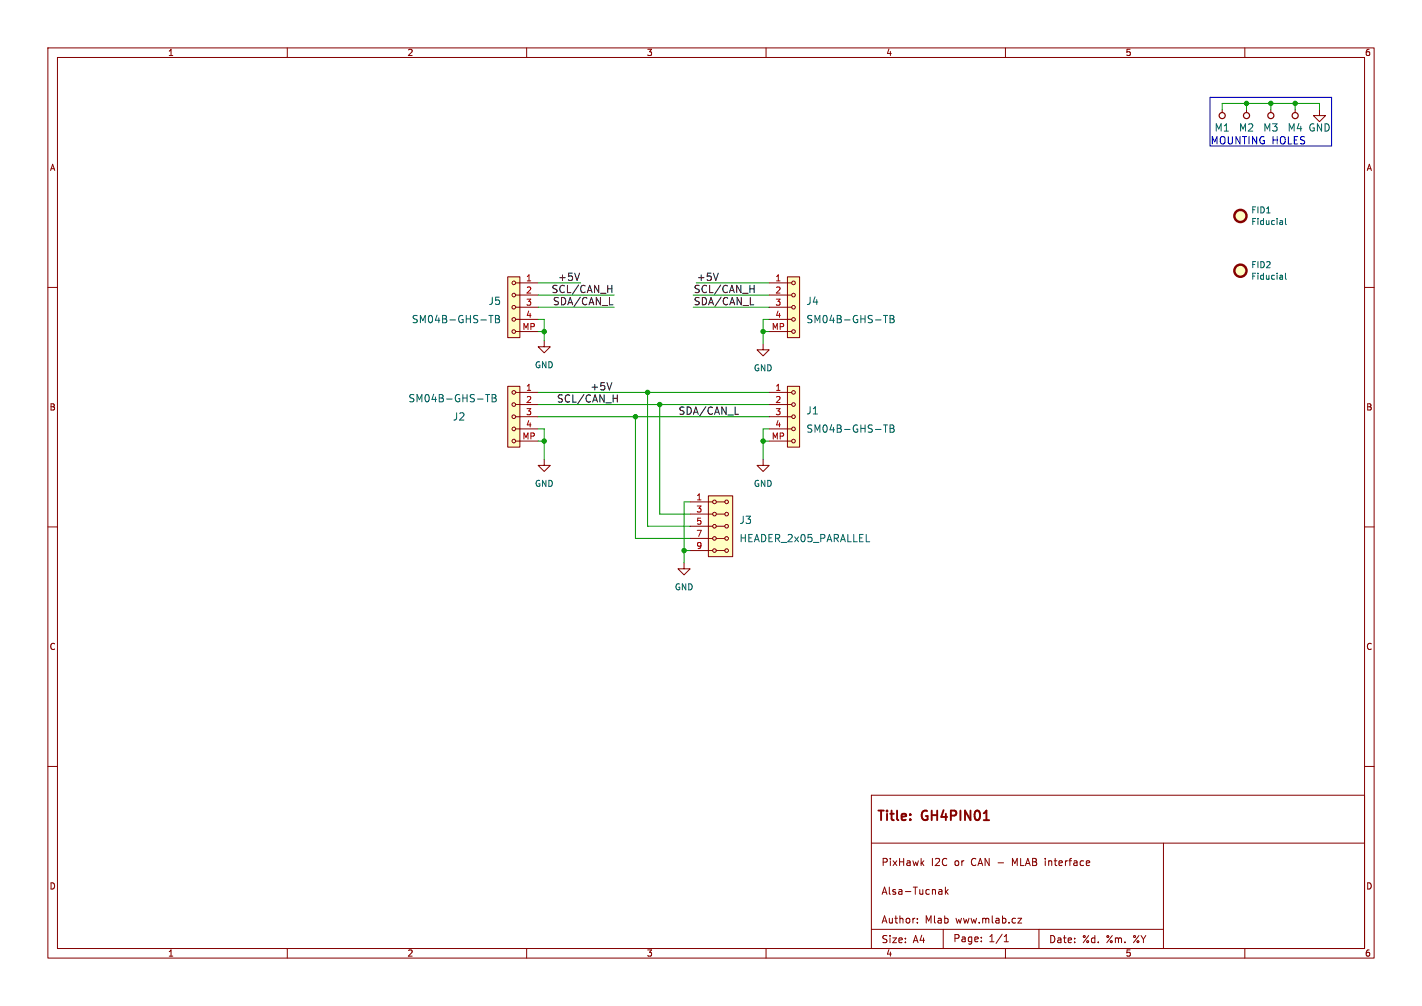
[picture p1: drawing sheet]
<svg xmlns="http://www.w3.org/2000/svg" width="297mm" height="210mm" viewBox="0 0 297 210" stroke-linecap="round" stroke-linejoin="round" font-family="sans-serif">
<g fill="none" stroke="#840000" stroke-width=".21">
<path d="M10 10h277v190h-277zM12 12h273v186h-273zM60 10v2M110 10v2M160 10v2M210 10v2M260 10v2M255.3 22.9v.6M260.3 22.9v.6M265.4 22.9v.6M270.5 22.9v.6M275.6 22.9v1.2h1.3l-1.3 1.3-1.3-1.3h1.3"/>
<path d="M10 60h2M285 60h2M113.7 95.9v1.3h1.2l-1.2 1.2-1.3-1.2h1.3M10 110h2M285 110h2M10 160h2M285 160h2M182 166h103v32h-103zM182 176h103M193 179.7l-.6 .6M227.4 179.7l.2 .3-.7 .2M243 176v22"/>
<path d="M60 198v2M110 198v2M160 198v2M182 194h61M191.6 192.6v.1M191.6 191.8v.1M192.5 180.1l.5 .6M196.2 185.7l.5 .1v.9M196.7 186.6l-.5 .1M196.7 186.1h-.5M197 194v4M197.5 185.2v1.5"/>
<path d="M197.6 186.1l.4 .6M198 185.7l-.5 .6M205 196.5v.1M205 195.7v.1M209.7 196.6h.9M209.7 195.5l.5-.4v1.5M210 198v2M212.6 191.7h.8l-.8 1h.8M217 194v4M227.5 180.6l-.1 .1M260 198v2M261 198h.1"/>
</g>
<g fill="#ffffc2" stroke="#ffffc2" stroke-width=".21">
<circle cx="259.1" cy="56.5" r="1.27"/>
<circle cx="259.1" cy="45.1" r="1.27"/>
</g>
<g fill="none" stroke="#840000" stroke-width=".51">
<circle cx="259.1" cy="56.5" r="1.27"/>
<circle cx="259.1" cy="45.1" r="1.27"/>
</g>
<path d="M267.8 46.1l.1 .8M267.8 57.5l.1 .8M267.9 58.2l-.1 .1M267.9 57.8h-.1M267.9 46.8l-.1 .1M267.9 46.3l-.1 .1M268.5 57v1.1l.2 .2M268.5 45.6v1.1l.2 .2" fill="none" stroke="#006464" stroke-width=".21"/>
<g fill="none" stroke="#840000" stroke-width=".25">
<circle cx="255.3" cy="24.1" r=".63"/>
<circle cx="260.3" cy="24.1" r=".63"/>
<circle cx="265.4" cy="24.1" r=".63"/>
<circle cx="270.5" cy="24.1" r=".63"/>
</g>
<path d="M164.5 57.8h2.5v12.7h-2.5z" fill="#ffffc2"/>
<g fill="none" stroke="#840000" stroke-width=".21">
<path d="M160.7 59.1h4.7M164.5 57.8h2.5v12.7h-2.5zM160.7 69.2h4.7M160.7 66.7h4.7M160.7 64.1h4.7M160.7 61.6h4.7M159.4 95.9v1.3h1.3l-1.3 1.2-1.3-1.2h1.3"/>
<circle cx="165.7" cy="59.1" r=".38"/>
<circle cx="165.7" cy="61.6" r=".38"/>
<circle cx="165.7" cy="64.1" r=".38"/>
<circle cx="165.7" cy="69.2" r=".38"/>
<circle cx="165.7" cy="66.7" r=".38"/>
</g>
<path d="M184.5 65.8h.9M185 65.8v1.6M185.9 65.8h.5l.3 .3-.3 .5 .3 .1 .1 .4-.3 .3h-.6zM185.9 66.6h.5" fill="none" stroke="#006464" stroke-width=".21"/>
<path d="M164.5 80.6h2.5v12.7h-2.5z" fill="#ffffc2"/>
<g fill="none" stroke="#840000" stroke-width=".21">
<path d="M113.7 71.1v1.3h-1.3l1.3 1.3 1.2-1.3h-1.2M160.7 92.1h4.7M160.7 89.5h4.7M160.7 87h4.7M160.7 84.5h4.7M160.7 81.9h4.7M164.5 80.6h2.5v12.7h-2.5z"/>
<circle cx="165.7" cy="81.9" r=".38"/>
<circle cx="165.7" cy="89.5" r=".38"/>
<circle cx="165.7" cy="92.1" r=".38"/>
<circle cx="165.7" cy="87" r=".38"/>
<circle cx="165.7" cy="84.5" r=".38"/>
</g>
<path d="M184.5 88.7h.9M185 88.7v1.5M185.9 88.7h.5l.3 .3-.3 .4 .3 .2 .1 .3-.3 .3h-.6zM185.9 89.4h.5" fill="none" stroke="#006464" stroke-width=".21"/>
<path d="M106 80.6h2.6v12.7h-2.6z" fill="#ffffc2"/>
<g fill="none" stroke="#840000" stroke-width=".21">
<path d="M106 80.6h2.6v12.7h-2.6zM107.7 92.1h4.7M107.7 89.5h4.7M107.7 87h4.7M107.7 84.5h4.7M107.7 81.9h4.7"/>
<circle cx="107.3" cy="81.9" r=".38"/>
<circle cx="107.3" cy="89.5" r=".38"/>
<circle cx="107.3" cy="92.1" r=".38"/>
<circle cx="107.3" cy="84.5" r=".38"/>
<circle cx="107.3" cy="87" r=".38"/>
</g>
<path d="M101.4 82.4h.9M101.8 82.4v1.5M102.8 82.4h.5l.3 .2-.3 .5 .3 .1 .1 .4-.3 .3h-.6zM102.8 83.1h.5" fill="none" stroke="#006464" stroke-width=".21"/>
<path d="M106 57.8h2.6v12.7h-2.6z" fill="#ffffc2"/>
<g fill="none" stroke="#840000" stroke-width=".21">
<path d="M106 57.8h2.6v12.7h-2.6zM107.7 59.1h4.7M107.7 69.2h4.7M107.7 66.7h4.7M107.7 64.1h4.7M107.7 61.6h4.7M159.4 71.8v1.2h1.3l-1.3 1.3-1.3-1.3h1.3"/>
<circle cx="107.3" cy="59.1" r=".38"/>
<circle cx="107.3" cy="69.2" r=".38"/>
<circle cx="107.3" cy="66.7" r=".38"/>
<circle cx="107.3" cy="64.1" r=".38"/>
<circle cx="107.3" cy="61.6" r=".38"/>
</g>
<path d="M102.1 65.8h.9M102.5 65.8v1.6M103.5 65.8h.5l.3 .3-.3 .5 .3 .1 .1 .4-.3 .3h-.6zM103.5 66.6h.5" fill="none" stroke="#006464" stroke-width=".21"/>
<path d="M148 103.5h5v12.7h-5z" fill="#ffffc2"/>
<g fill="none" stroke="#840000" stroke-width=".21">
<path d="M142.9 117.5v1.2h1.2l-1.2 1.3-1.3-1.3h1.3M144.1 114.9h4.7M144.1 112.4h4.7M144.1 109.9h4.7M144.1 107.3h4.7M144.1 104.8h4.7M148 103.5h5v12.7h-5zM149.6 114.9h1.8M149.6 112.4h1.8M149.6 109.9h1.8M149.6 107.3h1.8M149.6 104.8h1.8"/>
<circle cx="149.2" cy="104.8" r=".38"/>
<circle cx="149.2" cy="114.9" r=".38"/>
<circle cx="149.2" cy="112.4" r=".38"/>
<circle cx="149.2" cy="107.3" r=".38"/>
<circle cx="149.2" cy="109.9" r=".38"/>
<circle cx="151.8" cy="107.3" r=".38"/>
<circle cx="151.8" cy="104.8" r=".38"/>
<circle cx="151.8" cy="112.4" r=".38"/>
<circle cx="151.8" cy="114.9" r=".38"/>
<circle cx="151.8" cy="109.9" r=".38"/>
</g>
<path d="M180.9 113.1h.8" fill="none" stroke="#006464" stroke-width=".21"/>
<path d="M121 57l-.5 1.5M127.8 59.6v1.5M150 57l-.5 1.5M157.5 59.6v1.5M126.9 60.3h.9M127.3 63.6h.7M127.8 79.9l-.5 1.5M156.6 60.3h.9M156.7 63.6h.7M128.1 83.1h.8M128.9 82.4v1.5M153.5 86.5h.8" fill="none" stroke="#0f0f0f" stroke-width=".21"/>
<path d="M252.7 20.3h25.4v10.2h-25.4z" fill="none" stroke="#0000c2" stroke-width=".21"/>
<g fill="none" stroke="#009600" stroke-width=".21">
<path d="M255.3 22.9v-1.3h20.3v1.3M260.3 21.6v1.3M265.4 21.6v1.3M270.5 21.6v1.3M112.4 59.1h8.9M145.4 59.1h15.3M112.4 66.7h1.3v4.4M112.4 64.1h15.9M112.4 69.2h1.3M112.4 61.6h15.9M144.8 64.1h15.9M144.8 61.6h15.9"/>
<path d="M159.4 69.2h1.3M160.7 66.7h-1.3v5.1M112.4 87h48.3M112.4 89.5h1.3v6.4M112.4 92.1h1.3M112.4 81.9h48.3M112.4 84.5h48.3M132.7 87v25.4h11.4M135.3 81.9v28h8.8M137.8 84.5v22.8h6.3M159.4 92.1h1.3M160.7 89.5h-1.3v6.4"/>
<path d="M142.9 114.9h1.2M144.1 104.8h-1.2v12.7"/>
</g>
<g fill="#009600" stroke="#009600" stroke-width=".21">
<circle cx="137.8" cy="84.5" r=".46"/>
<circle cx="142.9" cy="114.9" r=".46"/>
<circle cx="159.4" cy="92.1" r=".46"/>
<circle cx="260.3" cy="21.6" r=".46"/>
<circle cx="159.4" cy="69.2" r=".46"/>
<circle cx="270.5" cy="21.6" r=".46"/>
<circle cx="265.4" cy="21.6" r=".46"/>
<circle cx="135.3" cy="81.9" r=".46"/>
<circle cx="132.7" cy="87" r=".46"/>
<circle cx="113.7" cy="69.2" r=".46"/>
<circle cx="113.7" cy="92.1" r=".46"/>
</g>
<g font-size="2.8" fill="#840000">
<text x="183" y="171.9">Title:</text>
<text x="192.7" y="171.9">GH4PIN01</text>
</g>
<g font-size="2.1" fill="#006464">
<text x="253.6" y="27.7">M1</text>
<text x="258.7" y="27.7">M2</text>
<text x="263.8" y="27.7">M3</text>
<text x="268.8" y="27.7">M4 GND</text>
<text x="102" y="63.9">J5</text>
<text x="168.3" y="63.9">J4</text>
<text x="85.9" y="67.7">SM04B-GHS-TB</text>
<text x="168.3" y="67.7">SM04B-GHS-TB</text>
<text x="85.2" y="84.2">SM04B-GHS-TB</text>
<text x="94.5" y="88">J2</text>
<text x="168.3" y="86.7">J1</text>
<text x="168.3" y="90.5">SM04B-GHS-TB</text>
<text x="154.4" y="109.6">J3</text>
<text x="154.4" y="113.4">HEADER_2x05_PARALLEL</text>
</g>
<text font-size="2.1" fill="#0000c2" x="252.7" y="30.2">MOUNTING HOLES</text>
<g font-size="2.1" fill="#0f0f0f">
<text x="116.5" y="58.7">+5V</text>
<text x="145.4" y="58.7">+5V</text>
<text x="115.1" y="61.3">SCL/CAN_H</text>
<text x="115.4" y="63.8">SDA/CAN_L</text>
<text x="144.8" y="61.3">SCL/CAN_H</text>
<text x="144.8" y="63.8">SDA/CAN_L</text>
<text x="123.2" y="81.6">+5V</text>
<text x="116.2" y="84.1">SCL/CAN_H</text>
<text x="141.6" y="86.7">SDA/CAN_L</text>
</g>
<g font-size="2.1" fill="#840000">
<text x="184" y="181">PixHawk</text>
<text x="194.4" y="181">I2C</text>
<text x="199.4" y="181">or</text>
<text x="203" y="181">CAN -</text>
<text x="211.8" y="181">MLAB interface</text>
<text x="184" y="187">Alsa-Tucnak</text>
<text x="184" y="193">Author:</text>
<text x="184" y="197.1">Size:</text>
<text x="190.7" y="197.1">A4</text>
<text x="193.2" y="193">Mlab</text>
<text x="199" y="196.9">Page:</text>
<text x="199.7" y="193">www.mlab.cz</text>
<text x="206.5" y="196.9">1/1</text>
<text x="219" y="197.1">Date:</text>
<text x="226" y="197.1">%d.</text>
<text x="231.1" y="197.1">%m.</text>
<text x="236.8" y="197.1">%Y</text>
</g>
<g font-size="1.8" fill="#840000">
<text x="35" y="11.9">1</text>
<text x="85" y="11.9">2</text>
<text x="135" y="11.9">3</text>
<text x="185" y="11.9">4</text>
<text x="235" y="11.9">5</text>
<text x="285" y="11.9">6</text>
<text x="10.3" y="35.9">A</text>
<text x="285.3" y="35.9">A</text>
<text x="10.3" y="85.9">B</text>
<text x="285.3" y="85.9">B</text>
<text x="10.3" y="135.9">C</text>
<text x="285.3" y="135.9">C</text>
<text x="10.3" y="185.9">D</text>
<text x="285.3" y="185.9">D</text>
<text x="35" y="199.9">1</text>
<text x="85" y="199.9">2</text>
<text x="135" y="199.9">3</text>
<text x="185" y="199.9">4</text>
<text x="235" y="199.9">5</text>
<text x="285" y="199.9">6</text>
</g>
<g font-size="1.8" fill="#006464">
<text x="261.2" y="44.7">FID1</text>
<text x="261.2" y="47.2">Fiducial</text>
<text x="261.2" y="56.2">FID2</text>
<text x="261.2" y="58.6">Fiducial</text>
<text x="111.6" y="77.1">GND</text>
<text x="157.3" y="77.7">GND</text>
<text x="111.6" y="101.8">GND</text>
<text x="157.3" y="101.8">GND</text>
<text x="140.8" y="123.4">GND</text>
</g>
<g font-size="1.8" fill="#a90000">
<text x="109.8" y="58.8">1</text>
<text x="161.9" y="58.8">1</text>
<text x="109.8" y="61.3">2</text>
<text x="109.8" y="63.9">3</text>
<text x="161.9" y="61.3">2</text>
<text x="161.9" y="63.9">3</text>
<text x="109" y="69">MP</text>
<text x="109.8" y="66.4">4</text>
<text x="161.1" y="69">MP</text>
<text x="161.9" y="66.4">4</text>
<text x="109.8" y="81.7">1</text>
<text x="161.9" y="81.7">1</text>
<text x="109.8" y="84.2">2</text>
<text x="109.8" y="86.7">3</text>
<text x="109.8" y="89.3">4</text>
<text x="161.9" y="84.2">2</text>
<text x="161.9" y="86.7">3</text>
<text x="161.9" y="89.3">4</text>
<text x="109" y="91.8">MP</text>
<text x="161.1" y="91.8">MP</text>
<text x="145.3" y="104.5">1</text>
<text x="145.3" y="107.1">3</text>
<text x="145.3" y="109.6">5</text>
<text x="145.3" y="112.1">7</text>
<text x="145.3" y="114.7">9</text>
</g>
</svg>
